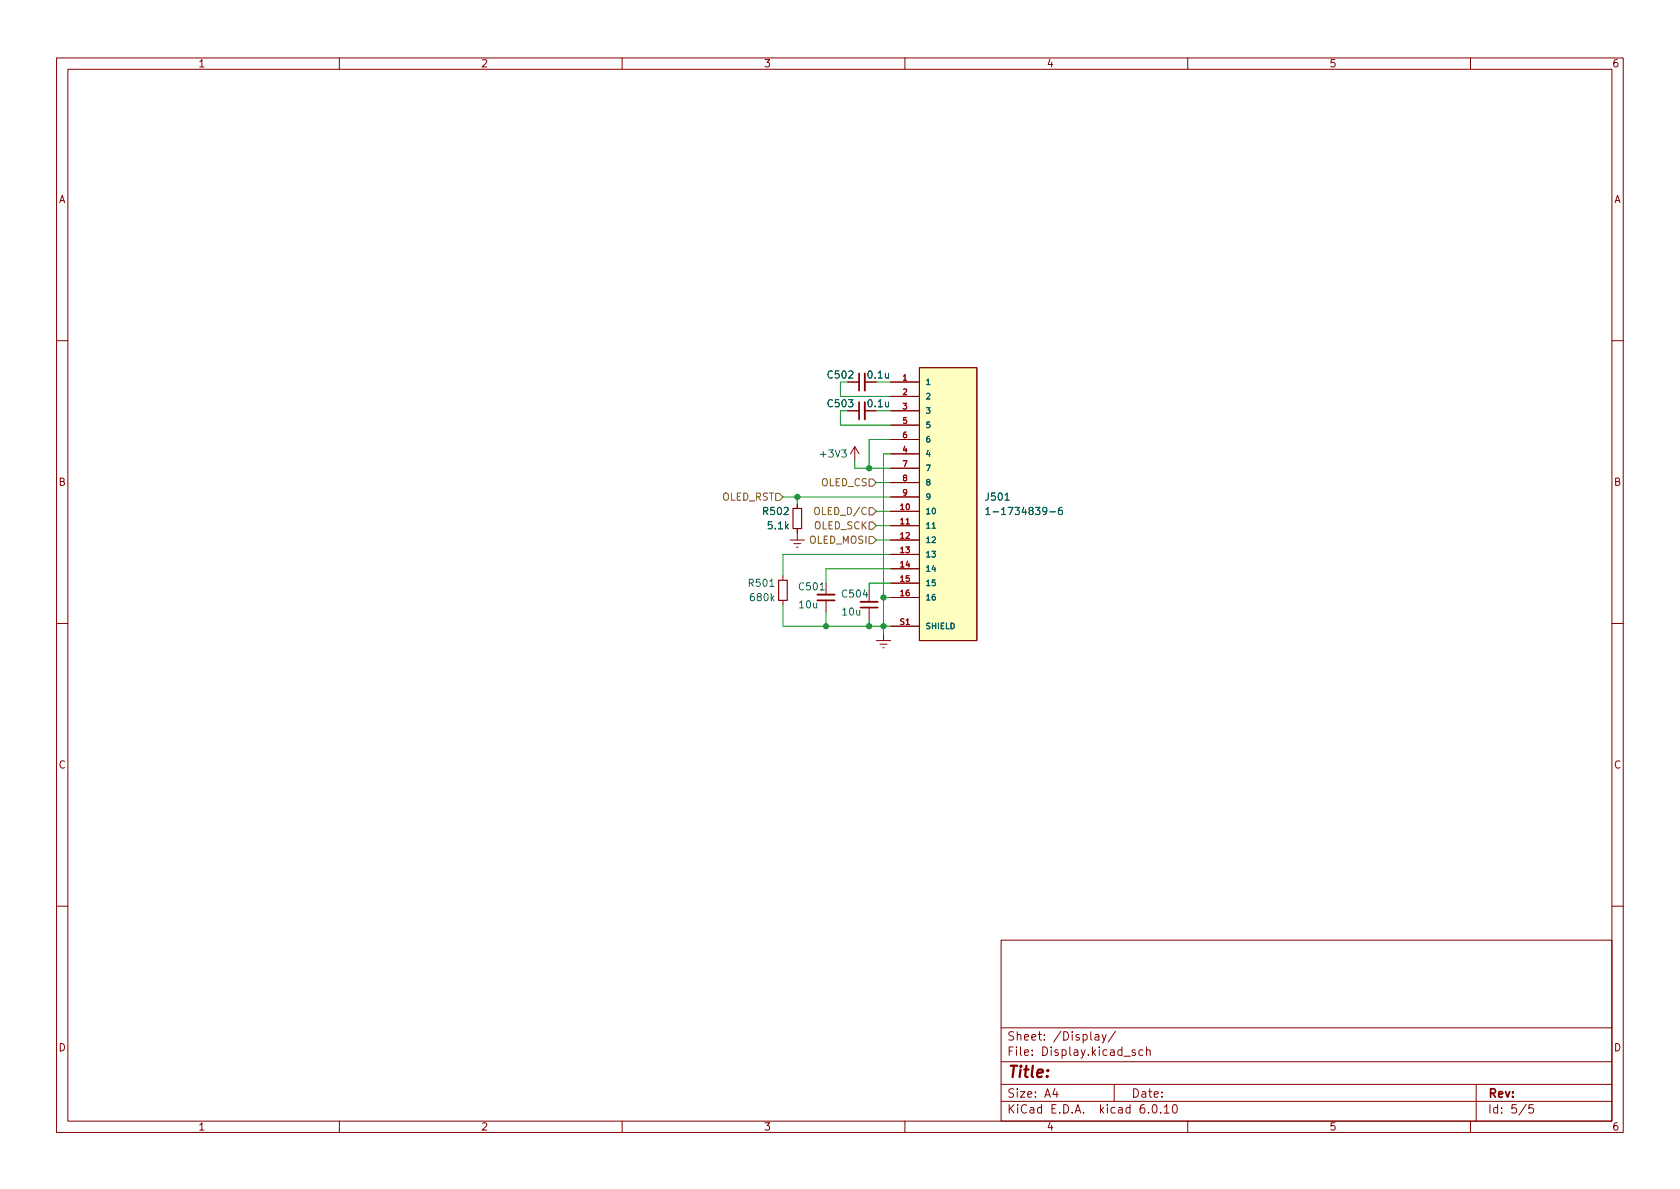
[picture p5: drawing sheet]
<svg xmlns="http://www.w3.org/2000/svg" width="297mm" height="210mm" viewBox="0 0 297 210" stroke-linecap="round" stroke-linejoin="round" font-family="sans-serif">
<g fill="none" stroke="#840000" stroke-width=".18">
<path d="M10 10.2h277v190.1h-277zM12 12.2h273v186.1h-273zM60 10.2v2M110 10.2v2M160 10.2v2M210 10.2v2M260 10.2v2M10 60.2h2M149.9 67.6h2M149.9 72.6h2M151.1 79l-.7 1.3M151.1 79v2.5"/>
<path d="M151.1 79l.8 1.3M152.9 67.6h2M152.9 72.6h2M157.5 67.6h5.1M157.5 72.6h5.1M157.5 70.1h5.1M157.5 75.2h5.1M157.5 77.7h5.1M162.6 65h10.1v48.3h-10.1zM285 60.2h2M139.7 95.5h2.5M140.3 96.1h1.3"/>
<path d="M140.8 96.8h.3M141 89.1v.8M141 93.5v2M157.5 95.5h5.1M157.5 90.4h5.1M157.5 93h5.1M157.5 98h5.1M157.5 80.3h5.1M157.5 82.8h5.1M157.5 85.3h5.1M157.5 87.9h5.1M10 110.2h2"/>
<path d="M138.4 101.8v.8M138.4 106.2v.7M146 103.1v2.1M146 106.2v2M153.7 104.4v2M153.7 107.4v2.1M154.9 113.3h2.6M155.6 113.9h1.2M156.1 114.5h.2M156.2 112v1.3M157.5 100.6h5.1M157.5 103.1h5.1"/>
<path d="M157.5 105.7h5.1M157.5 110.7h5.1M285 110.2h2M10 160.2h2M177 166.3h108v32h-108zM285 160.2h2M60 198.3v2M110 198.3v2M160 198.3v2M177 194.8h108M177 191.8h108M177 187.8h108"/>
<path d="M177 181.8h108M186.5 192.5l-.4 1h1M186.9 193v1M193.6 183h.6l.1 .9M194.3 183.3l-.5 .1a.29 .29 0 0 0-.2 .2 .29 .29 0 0 0 .2 .3h.5M194.9 182.9l.3 1M195.6 182.9l-.5 1.4-.2 .1M197 191.8v3M197.2 182.4l-1.3 1.9M198.7 186.8h1.2M200.7 185.7l-.3-.1-.3 .2 .1 .3 .5 .1v.4h-.6M202.1 185.7l-.5-.1-.2 .3v.4l.1 .3h.6"/>
<path d="M202.7 185.8l.2-.2 .4 .1 .1 .9M202.7 185.1v1.5M203.9 195.4l.2-.1a.81 .81 0 0 1 .6 .7 .81 .81 0 0 1-.3 .8h-.2a.81 .81 0 0 1-.6-.6 .81 .81 0 0 1 .3-.8zM205.2 196.7v.1M205.9 195.8l.4-.5v1.5M205.9 196.8h.8M207.5 195.4l.1-.1a.81 .81 0 0 1 .6 .7 .81 .81 0 0 1-.3 .8h-.1a.81 .81 0 0 1-.6-.6 .81 .81 0 0 1 .3-.8zM210 198.3v2M260 198.3v2M261 191.8v6.5M269.9 195.3l-1.3 1.9M271.1 195.3h-.7l-.1 .7 .2-.1 .5 .1 .2 .2-.1 .5-.2 .1-.6-.1"/>
</g>
<path d="M152.9 66v3.1M152.9 71.1v3.1M144.5 105.2h3.1M152.1 106.4h3.1" fill="none" stroke="#840000" stroke-width=".33"/>
<path d="M151.9 66v3.1M151.9 71.1v3.1M144.5 106.2h3.1M152.1 107.4h3.1" fill="none" stroke="#840000" stroke-width=".3"/>
<path d="M162.6 65h10.1v48.3h-10.1z" fill="#ffffc2" stroke="#ffffc2" stroke-width=".18"/>
<path d="M164.8 93.4h.6M174.3 90.1l.4-.4v1.3M174.3 91h.7M175.6 90.5h.9M187.7 89.7l-.3 .1a.86 .86 0 0 0 0 1.2l.4-.1 .1-.5-.3-.2h-.2l-.3 .2" fill="none" stroke="#006464" stroke-width=".18"/>
<path d="M140.2 89.9h1.5v3.6h-1.5zM137.7 102.6h1.5v3.6h-1.5z" fill="none" stroke="#840000" stroke-width=".2"/>
<path d="M137.2 87.2h.6l.6 .7-.6 .6h-.6zM153.7 92.3h.6l.6 .7-.6 .6h-.6zM153.7 89.8h.6l.6 .6-.6 .7h-.6zM153.7 84.7h.6l.6 .6-.6 .7h-.6zM153.7 94.9h.6l.6 .6-.6 .6h-.6z" fill="none" stroke="#725600" stroke-width=".18"/>
<g fill="none" stroke="#009600" stroke-width=".18">
<path d="M148.6 72.6v2.6h8.9M148.6 67.6v2.5h8.9M157.5 77.7h-3.8v5.1M138.4 87.9h19.1M141 87.9v1.2M151.1 81.5v1.3h6.4M154.9 95.5h2.6M154.9 85.3h2.6M154.9 93h2.6M154.9 90.4h2.6M157.5 98h-19.1v3.8M157.5 80.3h-1.3v31.7"/>
<path d="M138.4 106.9v3.8h19.1M146 108.2v2.5M153.7 109.5v1.2M156.2 105.7h1.3M157.5 103.1h-3.8v1.3M157.5 100.6h-11.5v2.5"/>
</g>
<g fill="#009600" stroke="#009600" stroke-width=".18">
<circle cx="146" cy="110.7" r=".46"/>
<circle cx="156.2" cy="110.7" r=".46"/>
<circle cx="153.7" cy="110.7" r=".46"/>
<circle cx="156.2" cy="105.7" r=".46"/>
<circle cx="141" cy="87.9" r=".46"/>
<circle cx="153.7" cy="82.8" r=".46"/>
</g>
<text font-size="2.8" fill="#840000" x="178" y="190.6">Title:</text>
<g font-size="2.1" fill="#840000">
<text x="178" y="184">Sheet: /Display/</text>
<text x="178" y="186.7">File: Display.kicad_sch</text>
<text x="178" y="196.9">KiCad E.D.A. kicad 6.0.10</text>
<text x="178" y="194.1">Size: A4</text>
<text x="200" y="194.1">Date:</text>
<text x="263" y="194.1">Rev:</text>
<text x="263" y="196.9">Id: 5/5</text>
</g>
<g font-size="1.8" fill="#840000">
<text x="35" y="11.9">1</text>
<text x="85" y="11.9">2</text>
<text x="135" y="11.9">3</text>
<text x="185" y="11.9">4</text>
<text x="235" y="11.9">5</text>
<text x="285" y="11.9">6</text>
<text x="10.3" y="35.9">A</text>
<text x="285.3" y="35.9">A</text>
<text x="10.3" y="85.9">B</text>
<text x="285.3" y="85.9">B</text>
<text x="10.3" y="135.9">C</text>
<text x="285.3" y="135.9">C</text>
<text x="10.3" y="185.9">D</text>
<text x="285.3" y="185.9">D</text>
<text x="35" y="199.9">1</text>
<text x="85" y="199.9">2</text>
<text x="135" y="199.9">3</text>
<text x="185" y="199.9">4</text>
<text x="235" y="199.9">5</text>
<text x="285" y="199.9">6</text>
</g>
<g font-size="1.8" fill="#006464">
<text x="146.5" y="66.9">C502</text>
<text x="153.5" y="66.9">0.1u</text>
<text x="146.5" y="72">C503</text>
<text x="153.5" y="72">0.1u</text>
<text x="145.2" y="80.9">+3V3</text>
<text x="174.4" y="88.5">J501</text>
<text x="135.1" y="91.1">R502</text>
<text x="135.9" y="93.6">5.1k</text>
<text x="176.1" y="91.1">1-1734839-6</text>
<text x="132.5" y="103.8">R501</text>
<text x="132.8" y="106.3">680k</text>
<text x="141.4" y="107.6">10u</text>
<text x="141.4" y="104.4">C501</text>
<text x="149" y="105.7">C504</text>
<text x="149" y="108.8">10u</text>
</g>
<g font-size="1.8" fill="#725600">
<text x="127.5" y="88.5">OLED_RST</text>
<text x="145.1" y="86">OLED_CS</text>
<text x="143.8" y="93.6">OLED_SCK</text>
<text x="144.5" y="91.1">OLED_D/C</text>
<text x="143.1" y="96.1">OLED_MOSI</text>
</g>
<g font-size="1.4" fill="#a90000">
<text x="159.6" y="67.3">1</text>
<text x="159.6" y="69.8">2</text>
<text x="159.6" y="72.4">3</text>
<text x="159.6" y="74.9">5</text>
<text x="159.6" y="77.5">6</text>
<text x="159.6" y="80">4</text>
<text x="159.6" y="82.5">7</text>
<text x="159.6" y="85.1">8</text>
<text x="159.6" y="87.6">9</text>
<text x="159.2" y="90.2">10</text>
<text x="159.2" y="92.7">11</text>
<text x="159.2" y="95.2">12</text>
<text x="159.2" y="97.8">13</text>
<text x="159.2" y="100.3">14</text>
<text x="159.2" y="102.9">15</text>
<text x="159.2" y="105.4">16</text>
<text x="159.2" y="110.5">S1</text>
</g>
<g font-size="1.4" fill="#006464">
<text x="163.6" y="68.1">1</text>
<text x="163.6" y="70.6">2</text>
<text x="163.6" y="73.1">3</text>
<text x="163.6" y="75.7">5</text>
<text x="163.6" y="80.8">4</text>
<text x="163.6" y="78.2">6</text>
<text x="163.6" y="83.3">7</text>
<text x="163.6" y="85.8">8</text>
<text x="163.6" y="88.4">9</text>
<text x="163.6" y="90.9">10</text>
<text x="163.6" y="93.5">11</text>
<text x="163.6" y="96">12</text>
<text x="163.6" y="98.5">13</text>
<text x="163.6" y="101.1">14</text>
<text x="163.6" y="103.6">15</text>
<text x="163.6" y="106.2">16</text>
<text x="163.6" y="111.2">SHIELD</text>
</g>
</svg>
